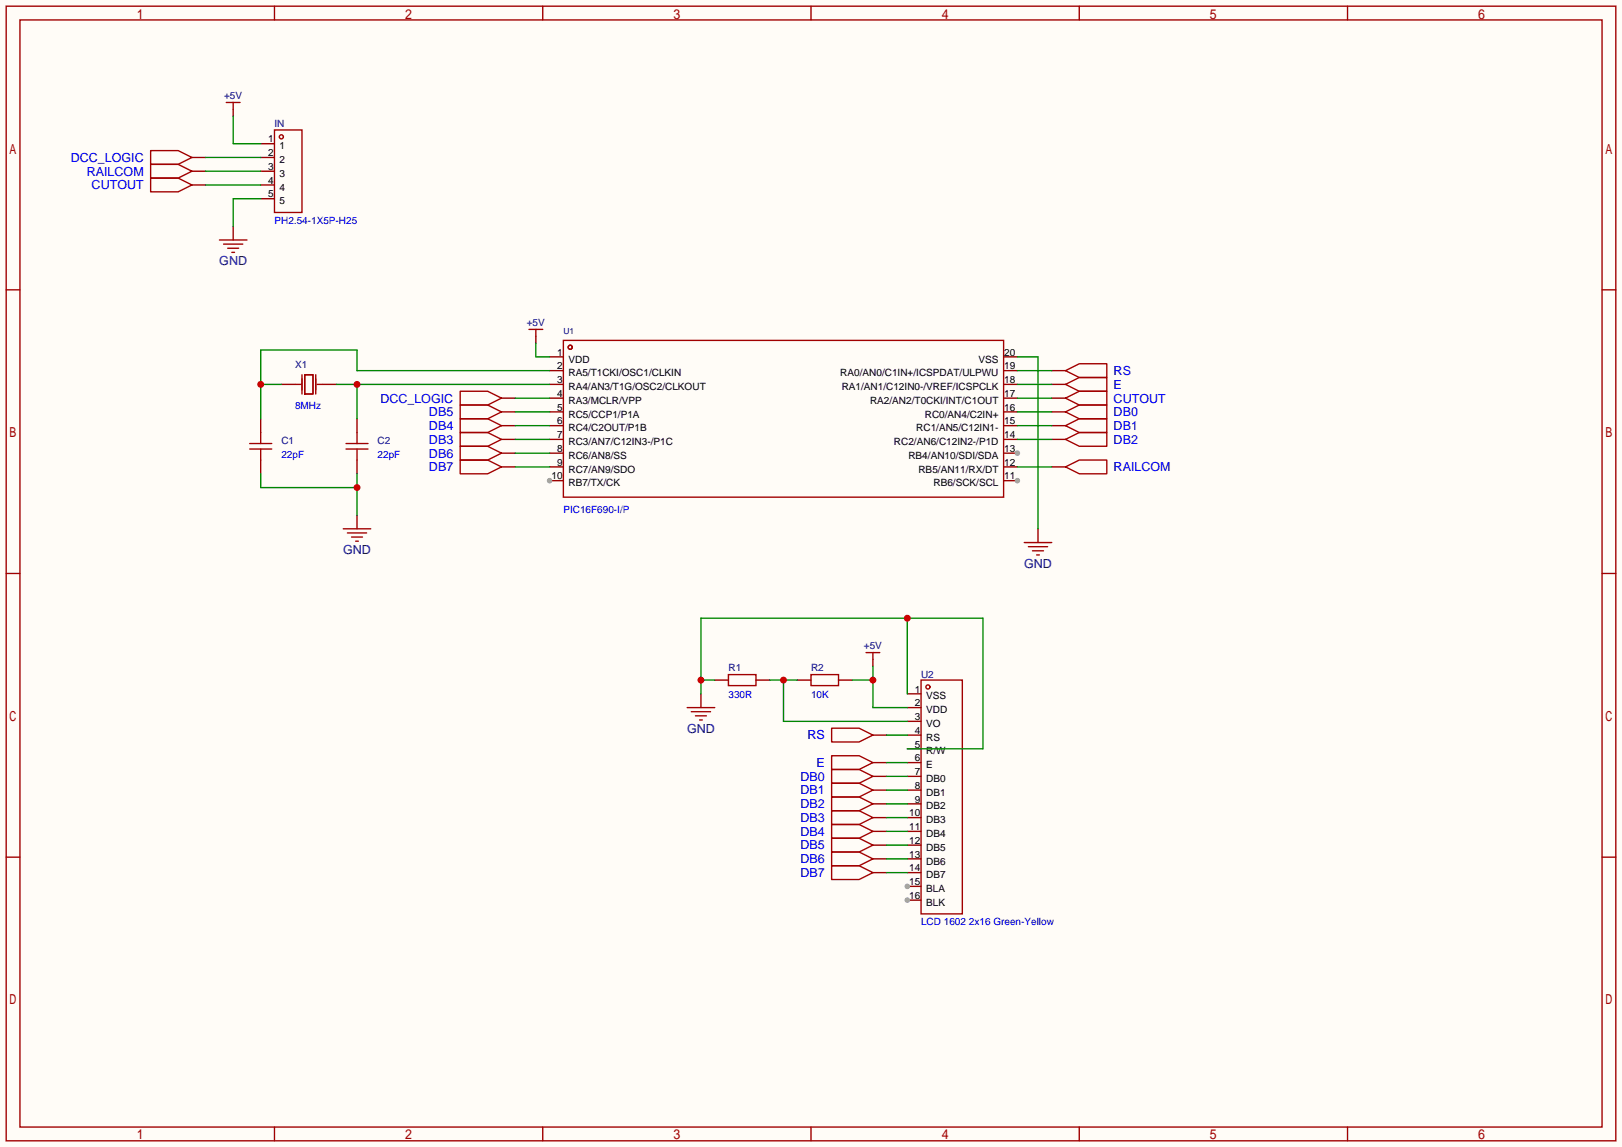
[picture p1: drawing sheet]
<svg xmlns="http://www.w3.org/2000/svg" width="299mm" height="212mm" viewBox="0 0 299 212" stroke-linecap="round" stroke-linejoin="round" font-family="sans-serif">
<path d="M0 0h299.5v211.8h-299.5z" fill="#fffcf7"/>
<g fill="none" stroke="#a10000" stroke-width=".25">
<path d="M1.1 1.1h297.2v209.6h-297.2zM3.7 3.7h292.1v204.5h-292.1zM41.8 18.9h2.5M43.1 18.9v1.3M50.7 1.1v2.6M100.2 1.1v2.6M149.7 1.1v2.6M199.3 1.1v2.6M248.8 1.1v2.6M27.8 30.4h5.1l2.5 1.2-2.5 1.3h-5.1zM27.8 32.9h5.1l2.5 1.3-2.5 1.2h-5.1zM27.8 27.8h5.1l2.5 1.3-2.5 1.3h-5.1z"/>
<path d="M50.7 24h5.1v15.2h-5.1zM1.1 53.5h2.6M40.5 44.3h5.1M41.3 45.1h3.5M42 45.8h2.1M42.8 46.6h.5M295.8 53.5h2.5M104 62.9h81.3v28.9h-81.3zM1.1 105.9h2.6M295.8 105.9h2.5M1.1 158.3h2.6M295.8 158.3h2.5"/>
<path d="M50.7 208.2v2.5M100.2 208.2v2.5M149.7 208.2v2.5M199.3 208.2v2.5M248.8 208.2v2.5"/>
<circle cx="51.9" cy="25.3" r=".38"/>
<circle cx="105.3" cy="64.1" r=".38"/>
</g>
<g fill="none" stroke="#870000" stroke-width=".25">
<path d="M35.4 29.1h2.6M35.4 31.6h2.6M35.4 34.2h2.6M43.1 20.2v1.3M48.1 26.5h2.6M48.1 29.1h2.6M48.1 31.6h2.6M48.1 34.2h2.6M48.1 36.7h2.6M43.1 41.8v2.5M101.5 65.9h2.5M101.5 68.5h2.5"/>
<path d="M101.5 71h2.5M101.5 73.5h2.5M101.5 76.1h2.5M101.5 78.6h2.5M101.5 81.2h2.5M101.5 83.7h2.5M101.5 86.2h2.5M101.5 88.8h2.5"/>
</g>
<path d="M38 34.2h10.1M38 31.6h10.1M38 29.1h10.1M43.1 21.5v5h5M48.1 36.7h-5v5.1" fill="none" stroke="#008700" stroke-width=".25"/>
<circle cx="101.5" cy="88.8" r=".51" fill="#999"/>
<path d="M185.3 88.8h2.5" fill="none" stroke="#870000" stroke-width=".25"/>
<circle cx="187.8" cy="88.8" r=".51" fill="#999"/>
<path d="M185.3 86.2h2.5M185.3 83.7h2.5" fill="none" stroke="#870000" stroke-width=".25"/>
<circle cx="187.8" cy="83.7" r=".51" fill="#999"/>
<g fill="none" stroke="#870000" stroke-width=".25">
<path d="M48.1 77.3v2.6M51.9 71h2.6M59.6 71h2.5M65.9 77.3v2.6M92.6 73.5h2.5M185.3 78.6h2.5M185.3 76.1h2.5M185.3 73.5h2.5M185.3 71h2.5M185.3 68.5h2.5M185.3 65.9h2.5M48.1 85v2.5"/>
<path d="M65.9 85v2.5M65.9 95.1v2.6M185.3 81.2h2.5"/>
</g>
<g fill="none" stroke="#a10000" stroke-width=".25">
<path d="M48.1 79.9v2M54.5 71h1M55.8 69.2v3.6M56.3 69.2h1.5v3.6h-1.5zM58.3 69.2v3.6M58.5 71h1.1M65.9 79.9v2M85 72.3h5l2.6 1.2-2.6 1.3h-5zM46.1 82.9h4.1M46.1 81.9h4.1M48.1 82.9v2.1M63.4 97.7h5.1"/>
<path d="M63.9 82.9h4M63.9 81.9h4M64.1 98.4h3.6M64.9 99.2h2M65.7 99.9h.5M65.9 82.9v2.1"/>
</g>
<path d="M95.1 73.5h6.4M48.1 87.5v2.5h17.8M65.9 87.5v7.6" fill="none" stroke="#008700" stroke-width=".25"/>
<circle cx="65.9" cy="90" r=".63" fill="#c00"/>
<path d="M48.1 71h3.8M101.5 68.5h-35.6v-3.9h-17.8v12.7" fill="none" stroke="#008700" stroke-width=".25"/>
<circle cx="48.1" cy="71" r=".63" fill="#c00"/>
<path d="M62.1 71h39.4M65.9 71v6.3" fill="none" stroke="#008700" stroke-width=".25"/>
<circle cx="65.9" cy="71" r=".63" fill="#c00"/>
<path d="M98.9 62.1v1.3M194.2 73.5h2.5M191.6 97.7v2.5M194.2 86.2h2.5M167.5 166.2h2.6" fill="none" stroke="#870000" stroke-width=".25"/>
<path d="M97.7 60.8h2.5M98.9 60.8v1.3M196.7 73.5l2.6-1.2h5v2.5h-5zM196.7 86.2l2.6-1.2h5v2.5h-5zM189.1 100.2h5.1M189.9 101h3.5M190.6 101.7h2.1M191.4 102.5h.5" fill="none" stroke="#a10000" stroke-width=".25"/>
<path d="M98.9 63.4v2.5h2.6M187.8 65.9h3.8v31.8M187.8 73.5h6.4M187.8 86.2h6.4" fill="none" stroke="#008700" stroke-width=".25"/>
<circle cx="167.5" cy="166.2" r=".51" fill="#999"/>
<path d="M167.5 163.7h2.6" fill="none" stroke="#870000" stroke-width=".25"/>
<circle cx="167.5" cy="163.7" r=".51" fill="#999"/>
<g fill="none" stroke="#870000" stroke-width=".25">
<path d="M129.4 128.1v2.6M132 125.6h2.5M139.6 125.6h2.5M147.2 125.6h2.5M154.8 125.6h2.6M161.2 121.8v1.3M167.5 138.3h2.6M167.5 135.8h2.6M167.5 133.2h2.6M167.5 130.7h2.6M167.5 128.1h2.6M167.5 158.6h2.6"/>
<path d="M167.5 156.1h2.6M167.5 153.5h2.6M167.5 151h2.6M167.5 148.5h2.6M167.5 145.9h2.6M167.5 143.4h2.6M167.5 140.8h2.6M167.5 161.2h2.6"/>
</g>
<g fill="none" stroke="#a10000" stroke-width=".25">
<path d="M126.9 130.7h5.1M127.6 131.4h3.6M128.4 132.2h2M129.2 133h.5M134.5 124.6h5.1v2h-5.1zM149.7 124.6h5.1v2h-5.1zM159.9 120.5h2.5M161.2 120.5v1.3M170.1 125.6h7.6v43.2h-7.6z"/>
<circle cx="171.3" cy="126.9" r=".38"/>
</g>
<path d="M157.4 125.6h3.8M161.2 123.1v7.6h6.3" fill="none" stroke="#008700" stroke-width=".25"/>
<circle cx="161.2" cy="125.6" r=".63" fill="#c00"/>
<path d="M142.1 125.6h5.1M144.7 125.6v7.6h22.8" fill="none" stroke="#008700" stroke-width=".25"/>
<circle cx="144.7" cy="125.6" r=".63" fill="#c00"/>
<path d="M167.5 114.2v13.9M129.4 125.6h2.6M129.4 128.1v-13.9h52.1v24.1h-14" fill="none" stroke="#008700" stroke-width=".25"/>
<g fill="#c00">
<circle cx="129.4" cy="125.6" r=".63"/>
<circle cx="167.5" cy="114.2" r=".63"/>
</g>
<g fill="none" stroke="#870000" stroke-width=".25">
<path d="M92.6 76.1h2.5M92.6 78.6h2.5M194.2 68.5h2.5M194.2 71h2.5M194.2 76.1h2.5M194.2 78.6h2.5M92.6 81.2h2.5M92.6 83.7h2.5M92.6 86.2h2.5M194.2 81.2h2.5M161.2 135.8h2.5M161.2 140.8h2.5"/>
<path d="M161.2 143.4h2.5M161.2 145.9h2.5M161.2 148.5h2.5M161.2 151h2.5M161.2 153.5h2.5M161.2 156.1h2.5M161.2 158.6h2.5M161.2 161.2h2.5"/>
</g>
<g fill="none" stroke="#a10000" stroke-width=".25">
<path d="M85 79.9h5l2.6 1.3-2.6 1.2h-5zM85 77.3h5l2.6 1.3-2.6 1.3h-5zM85 74.8h5l2.6 1.3-2.6 1.2h-5zM196.7 68.5l2.6-1.3h5v2.5h-5zM196.7 71l2.6-1.3h5v2.6h-5zM196.7 76.1l2.6-1.3h5v2.5h-5zM196.7 78.6l2.6-1.3h5v2.6h-5zM85 82.4h5l2.6 1.3-2.6 1.3h-5zM85 85h5l2.6 1.2-2.6 1.3h-5zM196.7 81.2l2.6-1.3h5v2.5h-5zM153.5 134.5h5.1l2.6 1.3-2.6 1.2h-5.1zM153.5 139.6h5.1l2.6 1.2-2.6 1.3h-5.1z"/>
<path d="M153.5 142.1h5.1l2.6 1.3-2.6 1.3h-5.1zM153.5 144.7h5.1l2.6 1.2-2.6 1.3h-5.1zM153.5 147.2h5.1l2.6 1.3-2.6 1.2h-5.1zM153.5 149.7h5.1l2.6 1.3-2.6 1.3h-5.1zM153.5 152.3h5.1l2.6 1.2-2.6 1.3h-5.1zM153.5 154.8h5.1l2.6 1.3-2.6 1.3h-5.1zM153.5 157.4h5.1l2.6 1.2-2.6 1.3h-5.1zM153.5 159.9h5.1l2.6 1.3-2.6 1.2h-5.1z"/>
</g>
<g fill="none" stroke="#008700" stroke-width=".25">
<path d="M95.1 76.1h6.4M95.1 78.6h6.4M187.8 68.5h6.4M187.8 71h6.4M187.8 76.1h6.4M187.8 78.6h6.4M95.1 81.2h6.4M95.1 83.7h6.4M95.1 86.2h6.4M187.8 81.2h6.4M163.7 135.8h3.8M163.7 140.8h3.8"/>
<path d="M163.7 143.4h3.8M163.7 145.9h3.8M163.7 148.5h3.8M163.7 151h3.8M163.7 153.5h3.8M163.7 156.1h3.8M163.7 158.6h3.8M163.7 161.2h3.8"/>
</g>
<g font-size="2.3" fill="#00f">
<text x="13.1" y="29.9">DCC_LOGIC</text>
<text x="16" y="32.4">RAILCOM</text>
<text x="16.9" y="35">CUTOUT</text>
<text x="205.6" y="69.3">RS</text>
<text x="205.6" y="71.8">E</text>
<text x="70.2" y="74.3">DCC_LOGIC</text>
<text x="79.2" y="76.9">DB5</text>
<text x="205.6" y="74.3">CUTOUT</text>
<text x="205.6" y="76.9">DB0</text>
<text x="79.2" y="82">DB3</text>
<text x="79.2" y="79.4">DB4</text>
<text x="205.6" y="79.4">DB1</text>
<text x="205.6" y="82">DB2</text>
<text x="79.2" y="84.5">DB6</text>
<text x="79.2" y="87">DB7</text>
<text x="205.6" y="87">RAILCOM</text>
<text x="149.1" y="136.6">RS</text>
<text x="150.7" y="141.7">E</text>
<text x="147.8" y="144.2">DB0</text>
<text x="147.8" y="146.7">DB1</text>
<text x="147.8" y="149.3">DB2</text>
<text x="147.8" y="151.8">DB3</text>
<text x="147.8" y="154.4">DB4</text>
<text x="147.8" y="156.9">DB5</text>
<text x="147.8" y="159.4">DB6</text>
<text x="147.8" y="162">DB7</text>
</g>
<g font-size="2.3" fill="#000080">
<text x="40.5" y="48.9">GND</text>
<text x="63.3" y="102.3">GND</text>
<text x="189.1" y="104.8">GND</text>
<text x="126.8" y="135.3">GND</text>
</g>
<g font-size="1.8" fill="#000080">
<text x="41.4" y="18.2">+5V</text>
<text x="50.7" y="23.5">IN</text>
<text x="97.3" y="60.1">+5V</text>
<text x="54.5" y="68">X1</text>
<text x="51.9" y="82">C1</text>
<text x="69.7" y="82">C2</text>
<text x="159.5" y="119.8">+5V</text>
<text x="134.5" y="123.9">R1</text>
<text x="149.7" y="123.9">R2</text>
<text x="170.1" y="125.1">U2</text>
</g>
<g font-size="1.8">
<text x="49.5" y="26.3">1</text>
<text x="49.5" y="28.9">2</text>
<text x="51.6" y="27.6">1</text>
<text x="49.5" y="31.4">3</text>
<text x="49.5" y="33.9">4</text>
<text x="51.6" y="30.1">2</text>
<text x="51.6" y="32.7">3</text>
<text x="51.6" y="35.2">4</text>
<text x="49.5" y="36.5">5</text>
<text x="51.6" y="37.7">5</text>
<text x="102.9" y="65.7">1</text>
<text x="185.4" y="65.7">20</text>
<text x="102.9" y="68.2">2</text>
<text x="102.9" y="70.8">3</text>
<text x="105" y="67">VDD</text>
<text x="105" y="69.5">RA5/T1CKI/OSC1/CLKIN</text>
<text x="155.1" y="69.5">RA0/AN0/C1IN+/ICSPDAT/ULPWU</text>
<text x="180.7" y="67">VSS</text>
<text x="185.4" y="70.8">18</text>
<text x="185.4" y="68.2">19</text>
<text x="102.9" y="73.3">4</text>
<text x="102.9" y="75.8">5</text>
<text x="105" y="72">RA4/AN3/T1G/OSC2/CLKOUT</text>
<text x="105" y="74.6">RA3/MCLR/VPP</text>
<text x="105" y="77.1">RC5/CCP1/P1A</text>
<text x="155.4" y="72">RA1/AN1/C12IN0-/VREF/ICSPCLK</text>
<text x="160.6" y="74.6">RA2/AN2/T0CKI/INT/C1OUT</text>
<text x="170.8" y="77.1">RC0/AN4/C2IN+</text>
<text x="185.4" y="75.8">16</text>
<text x="185.4" y="73.3">17</text>
<text x="102.9" y="78.4">6</text>
<text x="102.9" y="80.9">7</text>
<text x="102.9" y="83.5">8</text>
<text x="105" y="79.7">RC4/C2OUT/P1B</text>
<text x="105" y="82.2">RC3/AN7/C12IN3-/P1C</text>
<text x="165.1" y="82.2">RC2/AN6/C12IN2-/P1D</text>
<text x="169.2" y="79.7">RC1/AN5/C12IN1-</text>
<text x="185.4" y="83.5">13</text>
<text x="185.4" y="80.9">14</text>
<text x="185.4" y="78.4">15</text>
<text x="101.8" y="88.5">10</text>
<text x="102.9" y="86">9</text>
<text x="105" y="84.7">RC6/AN8/SS</text>
<text x="105" y="87.3">RC7/AN9/SDO</text>
<text x="105" y="89.8">RB7/TX/CK</text>
<text x="167.7" y="84.7">RB4/AN10/SDI/SDA</text>
<text x="169.6" y="87.3">RB5/AN11/RX/DT</text>
<text x="172.3" y="89.8">RB6/SCK/SCL</text>
<text x="185.4" y="88.5">11</text>
<text x="185.4" y="86">12</text>
<text x="168.9" y="130.5">2</text>
<text x="168.9" y="127.9">1</text>
<text x="171" y="131.7">VDD</text>
<text x="171" y="129.2">VSS</text>
<text x="168.9" y="135.5">4</text>
<text x="168.9" y="133">3</text>
<text x="171" y="136.8">RS</text>
<text x="171" y="134.3">VO</text>
<text x="168.9" y="143.2">7</text>
<text x="168.9" y="140.6">6</text>
<text x="168.9" y="138.1">5</text>
<text x="171" y="141.9">E</text>
<text x="171" y="139.3">R/W</text>
<text x="168.9" y="148.2">9</text>
<text x="168.9" y="145.7">8</text>
<text x="171" y="149.5">DB2</text>
<text x="171" y="147">DB1</text>
<text x="171" y="144.4">DB0</text>
<text x="167.9" y="155.9">12</text>
<text x="167.9" y="153.3">11</text>
<text x="167.9" y="150.8">10</text>
<text x="171" y="154.6">DB4</text>
<text x="171" y="152">DB3</text>
<text x="167.9" y="160.9">14</text>
<text x="167.9" y="158.4">13</text>
<text x="171" y="159.7">DB6</text>
<text x="171" y="157.1">DB5</text>
<text x="167.9" y="166">16</text>
<text x="167.9" y="163.5">15</text>
<text x="171" y="167.3">BLK</text>
<text x="171" y="164.7">BLA</text>
<text x="171" y="162.2">DB7</text>
</g>
<g font-size="1.8" fill="#00f">
<text x="50.7" y="41.3">PH2.54-1X5P-H25</text>
<text x="54.5" y="75.6">8MHz</text>
<text x="51.9" y="84.5">22pF</text>
<text x="69.7" y="84.5">22pF</text>
<text x="104" y="94.7">PIC16F690-I/P</text>
<text x="134.5" y="129">330R</text>
<text x="149.7" y="129">10K</text>
<text x="170.1" y="170.9">LCD 1602 2x16 Green-Yellow</text>
</g>
<text font-size="1.6" fill="#000080" x="104" y="61.6">U1</text>
</svg>
